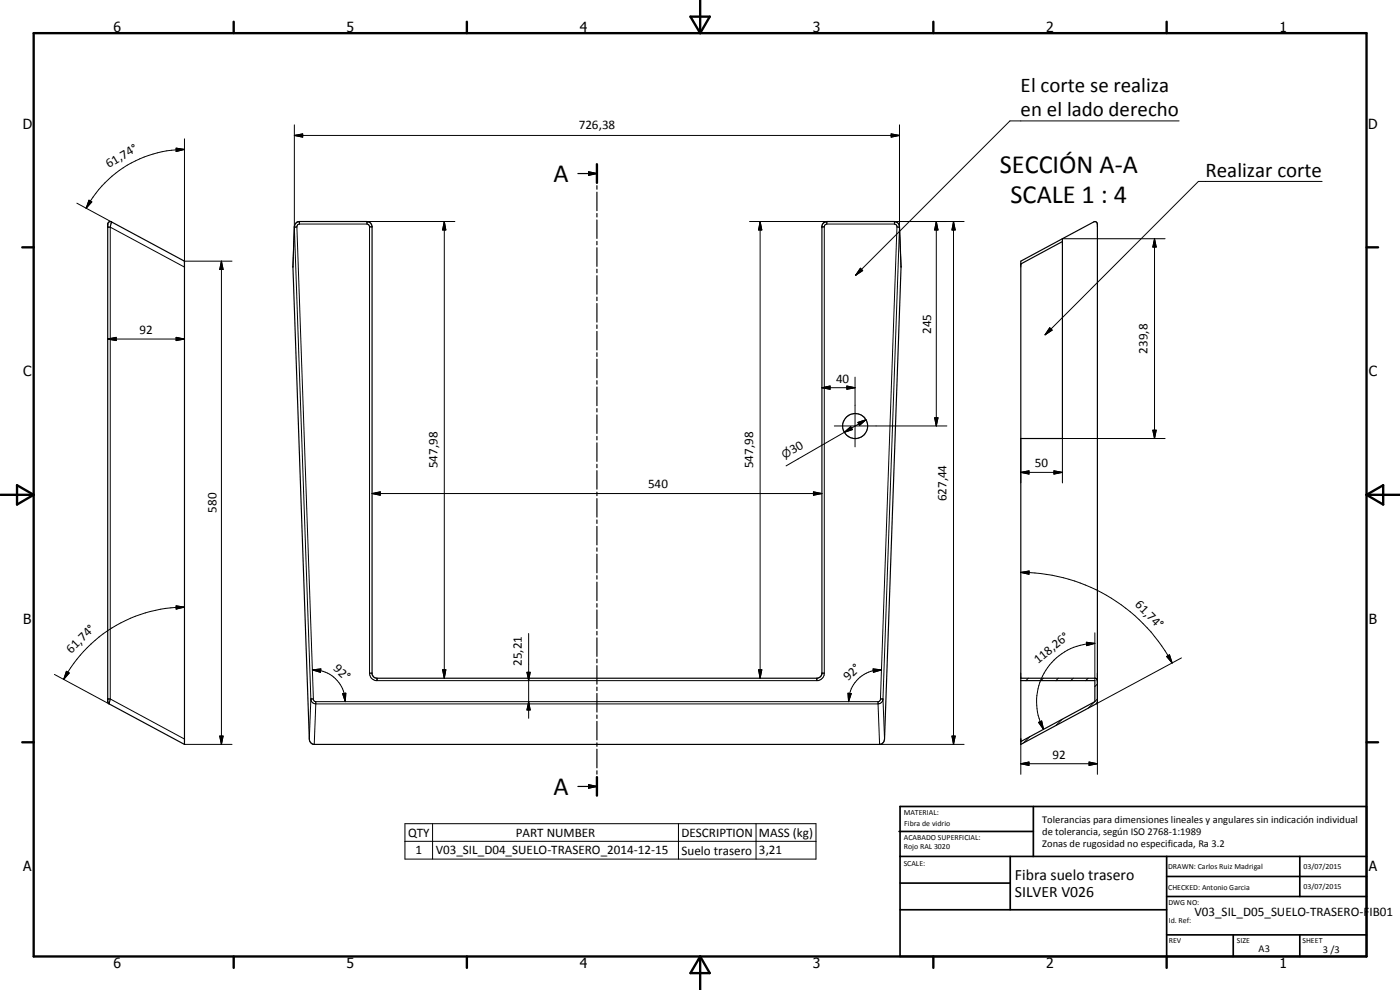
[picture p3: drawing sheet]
<svg xmlns="http://www.w3.org/2000/svg" width="420mm" height="297mm" viewBox="0 0 420 297" stroke-linecap="round" stroke-linejoin="round" font-family="sans-serif">
<g fill="none" stroke="#000" stroke-width=".35">
<path d="M173.4 52.1h5.7M176.6 51.6l2.5 .5-2.5 .5zM179.1 49.3v5.5M179.1 55.7v1.1M179.1 57.7v5.5M32.5 66.8l.6-.3 .4 .1 21.9 11.8v145l-22.6-12.2-.5-.7zM89 66.8l.9-.3h20.4a1.58 1.58 0 0 1 1.4 1.6v134.2l.4 .7 1 .5h132l.9-.3 .4-.4 .3-.8v-134.2a1.56 1.56 0 0 1 1.4-1.3h20.3a1.61 1.61 0 0 1 1.5 1.5l.5 12.1-4.9 141.6-.6 1.3-.9 .4h-169.7l-.9-.4-.6-1.3-4.9-141.6 .4-12.1 .3-.8zM179.1 64.1v1M179.1 66v5.5M179.1 72.4v1M179.1 74.3v5.6M306.4 78.4l21.8-11.8a.74 .74 0 0 1 1.1 .6v143.3l-.3 .7-22.6 12.2z"/>
<path d="M318.8 71.6v60h-12.4M318.8 72.5l-12.4 6.7M179.1 80.8v1M179.1 82.7v5.6M179.1 89.2v1M179.1 91.1v5.5M179.1 97.5v1.1M179.1 99.4v5.6M179.1 105.8v1.1M179.1 107.8v5.5M179.1 114.2v1.1M179.1 116.1v5.6"/>
<path d="M179.1 122.6v1M179.1 124.5v5.5M179.1 130.9v1.1M179.1 132.9v5.5M179.1 139.3v1M179.1 141.2v5.6M179.1 147.7v1M179.1 149.6v5.6M179.1 156v1.1M179.1 157.9v5.6M179.1 164.4v1M179.1 166.3v5.6"/>
<path d="M179.1 172.7v1.1M179.1 174.7v5.5M179.1 181.1v1.1M179.1 183v5.6M179.1 189.4v1.1M179.1 191.4v5.5M179.1 197.8v1.1M179.1 199.7v5.6M179.1 206.2v1M179.1 208.1v5.6M179.1 214.5v1.1M179.1 216.5v5.5"/>
<path d="M306.4 203.5h22.3l.4 .2 .2 .5M306.4 204.2h22.2v6.3l-22.2 12M173.4 236h5.7M176.6 235.5l2.5 .5-2.5 .5zM179.1 222.9v1M179.1 224.8v5.6M179.1 231.3v1M179.1 233.2v5.5"/>
<circle cx="256.7" cy="127.8" r="3.7"/>
</g>
<g fill="none" stroke="#000" stroke-width=".3">
<path d="M88.3 37.5v30.7M269.9 37.5v30.7M353.9 36.3h-50.8l-46.3 46.3M52.9 44.4l2.5 .4-2.5 .7zM55.4 41.7v38.4l-22.3-11.9M55.4 44.8a33.5 33.5 0 0 0-29.5 17.7M88.3 40.6l2.5-.4v.9zM88.3 40.6h181.6M267.5 40.2l2.4 .4-2.4 .5zM396.8 54.4h-37.1l-46.1 46.1M23.1 61l10.4 5.6M26.7 60.1l.8 .5-1.6 1.9z"/>
<path d="M32.3 68.1l.8 .1M33.1 68.2v141.5M33.5 66.6h.1M33.5 66.6l-.4 1.6M55.4 78.4h14.2M66.5 78.4l.5 2.5h-1.1zM66.5 78.4v145M88.3 68.2l5 141.5M88.3 68.2l-.4 11.9M89.1 68.1l-.8 .1M89.1 68.1l5 141.6M89.9 67.2h20.2"/>
<path d="M89.9 66.5v.7M89.9 67.2l-.7 .4-.1 .5M110.1 67.2l.6 .3 .2 .6M110.9 68.1h.8M110.9 68.1v133.9M133.3 66.5l.5 2.5h-1zM133.3 66.5v137M136.5 66.5h-26.4v.7M224.9 66.5h23.2v.7M228.1 66.5l.5 2.5h-.9zM228.1 66.5v137M246.7 68.1h.1"/>
<path d="M246.7 68.1h.7M247.4 68.1v133.9M248.1 67.2l-.5 .3-.2 .6M248.1 67.2h20.3M268.4 67.2l.5 .2 .3 .7M269.2 68.1l.7 .1M269.2 68.1l-5 141.6M269.9 68.2l-4.9 141.5M269.9 68.2l.5 11.9M281 66.5l.5 2.5h-1zM281 66.5v61.3M286.2 66.5l.5 2.5h-1z"/>
<path d="M286.2 66.5v156.9M289.3 66.5h-20.9v.7M318.8 71.6h30.9M346.5 71.6l.5 2.5h-1zM346.5 71.6v60M258.2 80.5l.7 .7-2.1 1.4zM315 98.3l.8 .8-2.2 1.4zM32.3 101.7l2.6-.5v1zM32.3 101.7h23.1M52.9 101.2l2.5 .5-2.5 .5zM246.7 116.3l2.4-.5v1zM246.7 116.3h9.9"/>
<path d="M254.2 115.8l2.4 .5-2.4 .5zM256.6 113.2v20.9M250.4 127.8h33.8M253.4 129.7l1.9-1.7 .5 .9zM253.4 129.7l-17.5 10.1M257.5 126.7l2.4-.8-1.9 1.7zM259.9 125.9l-6.5 3.8M280.5 125.3h1l-.5 2.5zM306.4 131.6v13.3M346 129.1h1l-.5 2.5zM349.7 131.6h-30.9v13.3M111.7 148.1l2.4-.5v1z"/>
<path d="M111.7 148.1h135M244.1 147.6l2.6 .5-2.6 .5zM306.4 141.7l2.4-.4v.9zM306.4 141.7h12.4M316.3 141.3l2.5 .4-2.5 .5zM306.4 171.7l2.5-.4-.1 1zM306.4 171.7a51.5 51.5 0 0 1 45.4 27.2M52.9 181.8l2.5 .4-2.5 .6zM55.4 182.2a41.2 41.2 0 0 0-36.3 21.6M158.7 190.1v25.4M326 192.7l2.6 .3-2.5 .7zM328.6 193a17.5 17.5 0 0 0-15.4 25.8"/>
<path d="M328.6 189.9v14.3M350.1 197l.9-.5 .8 2.4zM354.6 197.4l-25.6 13.8M16.3 202.4l16.5 8.8 .3-1.5M19.9 201.4l.9 .5-1.7 1.9zM32.3 209.7h.8M33.1 209.7l22.3 12M93.3 209.7a1.52 1.52 0 0 0 1.5 1.5M93.3 209.7h.8M93.3 209.7l-.5 12M93.8 201l2.5-.3-.1 1zM93.8 201a9.8 9.8 0 0 1 5.8 1.7 9.7 9.7 0 0 1 3.7 5.4l.3 2.4"/>
<path d="M94.1 209.7l.2 .6 .5 .2M94.8 211.2h168.7M94.8 210.5v.7M94.8 210.5h168.7M94.8 211.2l-.5 12.2M102.8 208.1l1-.1-.2 2.5zM110.9 202a2.21 2.21 0 0 0 1.9 2.2h132.7a2.32 2.32 0 0 0 1.9-2.2M110.9 202h.8M113.1 203.5h.1M113.1 203.5v.7M132.8 201h1l-.5 2.5zM158.1 201.7h1l-.4 2.5z"/>
<path d="M158.7 210.5l.4 2.5h-1zM227.7 201h.9l-.5 2.5zM245.1 203.5h.1M245.1 203.5v.7M246.7 202h.1M246.7 202h.7M254.5 208l1 .1-.8 2.4zM262 200.7l2.6 .3-2.5 .7zM263.5 210.5v.7M263.5 211.2l.5 12.2h25.3M264.2 209.7h.8M264.2 209.7l-.2 .6-.5 .2"/>
<path d="M264.6 201a9.5 9.5 0 0 0-5.9 1.7 9.4 9.4 0 0 0-3.7 5.4l-.3 2.4M265 209.7a1.52 1.52 0 0 1-1.5 1.5M265 209.7l.5 12M308.6 203.5l-.7 .7M311.7 216.7l.9-.4 .6 2.5zM313.1 203.5l-.7 .7M317.6 203.5l-.7 .7M318.8 215.8l-1.9 1.9M322.1 203.5l-.8 .7M326.6 203.5l-.8 .7M328.5 210.6l-1.9 1.8M329.3 209.7l-.7 .8"/>
<path d="M329.3 205.2l-.7 .8M329.3 202v30.3M55.4 223.4h14.2M65.9 220.9h1.1l-.5 2.5zM285.7 220.9h1l-.5 2.5zM306.4 229.2l2.4-.6v1.1zM306.4 221.7v10.6M306.4 229.2h22.9M309.1 221l-1.9 1.9M326.8 228.6l2.5 .6-2.5 .5zM121.5 247.1h123.4v10.7h-123.4zM121.5 252.4h123.4"/>
<path d="M129.8 247.1v10.7M203.6 247.1v10.7M226.9 247.1v10.7"/>
</g>
<g fill="#000">
<circle cx="55.4" cy="78.4" r=".18"/>
<circle cx="329.3" cy="204.2" r=".18"/>
</g>
<g fill="none" stroke="#000" stroke-width=".71">
<path d="M10.1 9.9h400v277.1h-400zM70.1 6.5v3.4M140.1 6.5v3.4M207.2 5h5.8l-2.9 4.9zM210.1 0v9.9M280.1 6.5v3.4M350.1 6.5v3.4M179.1 49.3v5.6M6.7 74.2h3.4M410.1 74.2h3.5M.1 148.5h10M5.1 145.6l5 2.9-5 2.9z"/>
<path d="M410.1 148.5h10M410.1 148.5l5-2.9v5.8zM6.7 222.7h3.4M179.1 233.2v5.5M410.1 222.7h3.5M70.1 287v3.4M140.1 287v3.4M210.1 287v10M210.1 287l2.9 5h-5.8zM280.1 287v3.4M350.1 287v3.4"/>
</g>
<g fill="none" stroke="#000" stroke-width=".51">
<path d="M269.8 249.5h40.3M270.1 242h140v45h-140zM270.1 257h140M303.2 257v16M310.1 242v15M350.1 257v30M390.1 257v12M270.1 265h33.1M270.1 273h80M350.1 269h60M350.1 263h60M350.1 280.5h60"/>
<path d="M370.1 280.5v6.5M390.1 280.5v6.5"/>
</g>
<g fill="#000">
<path d="M52.9 44.4l2.5 .4-2.5 .7zM88.3 40.6l2.5-.4v.9zM176.6 51.6l2.5 .5-2.5 .5zM267.5 40.2l2.4 .4-2.4 .5zM26.7 60.1l.8 .5-1.6 1.9zM133.3 66.5l.5 2.5h-1zM228.1 66.5l.5 2.5h-.9zM281 66.5l.5 2.5h-1zM286.2 66.5l.5 2.5h-1zM346.5 71.6l.5 2.5h-1zM66.5 78.4l.5 2.5h-1.1zM258.2 80.5l.7 .7-2.1 1.4z"/>
<path d="M315 98.3l.8 .8-2.2 1.4zM32.3 101.7l2.6-.5v1zM52.9 101.2l2.5 .5-2.5 .5zM246.7 116.3l2.4-.5v1zM254.2 115.8l2.4 .5-2.4 .5zM253.4 129.7l1.9-1.7 .5 .9zM257.5 126.7l2.4-.8-1.9 1.7zM280.5 125.3h1l-.5 2.5zM346 129.1h1l-.5 2.5zM111.7 148.1l2.4-.5v1zM244.1 147.6l2.6 .5-2.6 .5zM306.4 141.7l2.4-.4v.9z"/>
<path d="M316.3 141.3l2.5 .4-2.5 .5zM306.4 171.7l2.5-.4-.1 1zM52.9 181.8l2.5 .4-2.5 .6zM326 192.7l2.6 .3-2.5 .7zM350.1 197l.9-.5 .8 2.4zM19.9 201.4l.9 .5-1.7 1.9zM93.8 201l2.5-.3-.1 1zM102.8 208.1l1-.1-.2 2.5zM132.8 201h1l-.5 2.5zM158.1 201.7h1l-.4 2.5zM158.7 210.5l.4 2.5h-1zM227.7 201h.9l-.5 2.5z"/>
<path d="M254.5 208l1 .1-.8 2.4zM262 200.7l2.6 .3-2.5 .7zM311.7 216.7l.9-.4 .6 2.5zM65.9 220.9h1.1l-.5 2.5zM176.6 235.5l2.5 .5-2.5 .5zM285.7 220.9h1l-.5 2.5zM306.4 229.2l2.4-.6v1.1zM326.8 228.6l2.5 .6-2.5 .5z"/>
</g>
<g font-size="7.9">
<text x="300" y="52">SECCIÓN A-A</text>
<text x="166.1" y="54.6">A</text>
<text x="303.3" y="61">SCALE 1 : 4</text>
<text x="166.1" y="238.5">A</text>
</g>
<g font-size="6.3">
<text x="306.3" y="27.7">El corte se realiza</text>
<text x="306.3" y="34.9">en el lado derecho</text>
<text x="361.8" y="53.1">Realizar corte</text>
</g>
<g font-size="4.7">
<text x="304.6" y="263.9">Fibra suelo trasero</text>
<text x="304.6" y="269.3">SILVER V026</text>
</g>
<g font-size="4.2">
<text x="34" y="9.6">6</text>
<text x="104" y="9.6">5</text>
<text x="174" y="9.6">4</text>
<text x="244" y="9.6">3</text>
<text x="314" y="9.6">2</text>
<text x="384" y="9.6">1</text>
<text x="6.8" y="38.7">D</text>
<text x="410.6" y="38.7">D</text>
<text x="7" y="112.9">C</text>
<text x="410.8" y="112.9">C</text>
<text x="7" y="187.1">B</text>
<text x="410.8" y="187.1">B</text>
<text x="7" y="261.4">A</text>
<text x="410.8" y="261.4">A</text>
<text x="34" y="290.4">6</text>
<text x="104" y="290.4">5</text>
<text x="174" y="290.4">4</text>
<text x="244" y="290.4">3</text>
<text x="314" y="290.4">2</text>
<text x="384" y="290.4">1</text>
</g>
<g font-size="3.9">
<text x="173.7" y="38.6">726,38</text>
<text x="32.7" y="50.5" transform="rotate(-31 32.7 50.5)">61,74°</text>
<text x="41.9" y="100.2">92</text>
<text x="279.5" y="100.2" transform="rotate(-90 279.5 100.2)">245</text>
<text x="344.4" y="106.1" transform="rotate(-90 344.4 106.1)">239,8</text>
<text x="250.9" y="114.8">40</text>
<text x="237.9" y="136.2" transform="rotate(-30 237.9 136.2)">30</text>
<text x="131.3" y="140.5" transform="rotate(-90 131.3 140.5)">547,98</text>
<text x="226" y="140.5" transform="rotate(-90 226 140.5)">547,98</text>
<text x="310.6" y="140.2">50</text>
<text x="194.5" y="146.6">540</text>
<text x="64.9" y="153.8" transform="rotate(-90 64.9 153.8)">580</text>
<text x="284.1" y="150.4" transform="rotate(-90 284.1 150.4)">627,44</text>
<text x="340.4" y="181.6" transform="rotate(45 340.4 181.6)">61,74°</text>
<text x="21.4" y="196.2" transform="rotate(-45 21.4 196.2)">61,74°</text>
<text x="99.9" y="200.7" transform="rotate(44 99.9 200.7)">92°</text>
<text x="156.6" y="199.8" transform="rotate(-90 156.6 199.8)">25,21</text>
<text x="311.5" y="199.2" transform="rotate(-39 311.5 199.2)">118,26°</text>
<text x="254.6" y="204.4" transform="rotate(-44 254.6 204.4)">92°</text>
<text x="315.8" y="227.6">92</text>
<text x="122.5" y="251.1">QTY</text>
<text x="154.8" y="251.1">PART NUMBER</text>
<text x="204.5" y="251.1">DESCRIPTION</text>
<text x="227.8" y="251.2">MASS (kg)</text>
<text x="124.7" y="256.4">1</text>
<text x="130.8" y="256.4">V03_SIL_D04_SUELO-TRASERO_2014-12-15</text>
<text x="204.5" y="256.5">Suelo trasero</text>
<text x="227.8" y="256.4">3,21</text>
<text x="358.5" y="275">V03_SIL_D05_SUELO-TRASERO-FIB01</text>
</g>
<text font-size="3.3" x="235.5" y="137.6" transform="rotate(-30 235.5 137.6)">n</text>
<g font-size="3.1">
<text x="312.7" y="246.8">Tolerancias para dimensiones lineales y angulares sin indicación individual</text>
<text x="312.7" y="250.4">de tolerancia, según ISO 2768-1:1989</text>
<text x="312.7" y="254">Zonas de rugosidad no especificada, Ra 3.2</text>
<text x="377.7" y="285.6">A3</text>
<text x="397" y="285.9">3 /3</text>
</g>
<g font-size="2.4">
<text x="271.2" y="244.4">MATERIAL:</text>
<text x="271.3" y="252">ACABADO SUPERFICIAL:</text>
<text x="271.4" y="247.9">Fibra de vidrio</text>
<text x="271.3" y="254.6">Rojo RAL 3020</text>
<text x="271.2" y="259.7">SCALE:</text>
<text x="350.6" y="260.8">DRAWN: Carlos Ruiz Madrigal</text>
<text x="391.2" y="260.6">03/07/2015</text>
<text x="350.6" y="267">CHECKED: Antonio Garcia</text>
<text x="391.2" y="266.7">03/07/2015</text>
<text x="350.6" y="271.4">DWG NO:</text>
<text x="350.8" y="276.9">Id. Ref:</text>
<text x="350.8" y="282.8">REV</text>
<text x="371.2" y="282.9">SIZE</text>
<text x="390.9" y="282.9">SHEET</text>
</g>
</svg>
